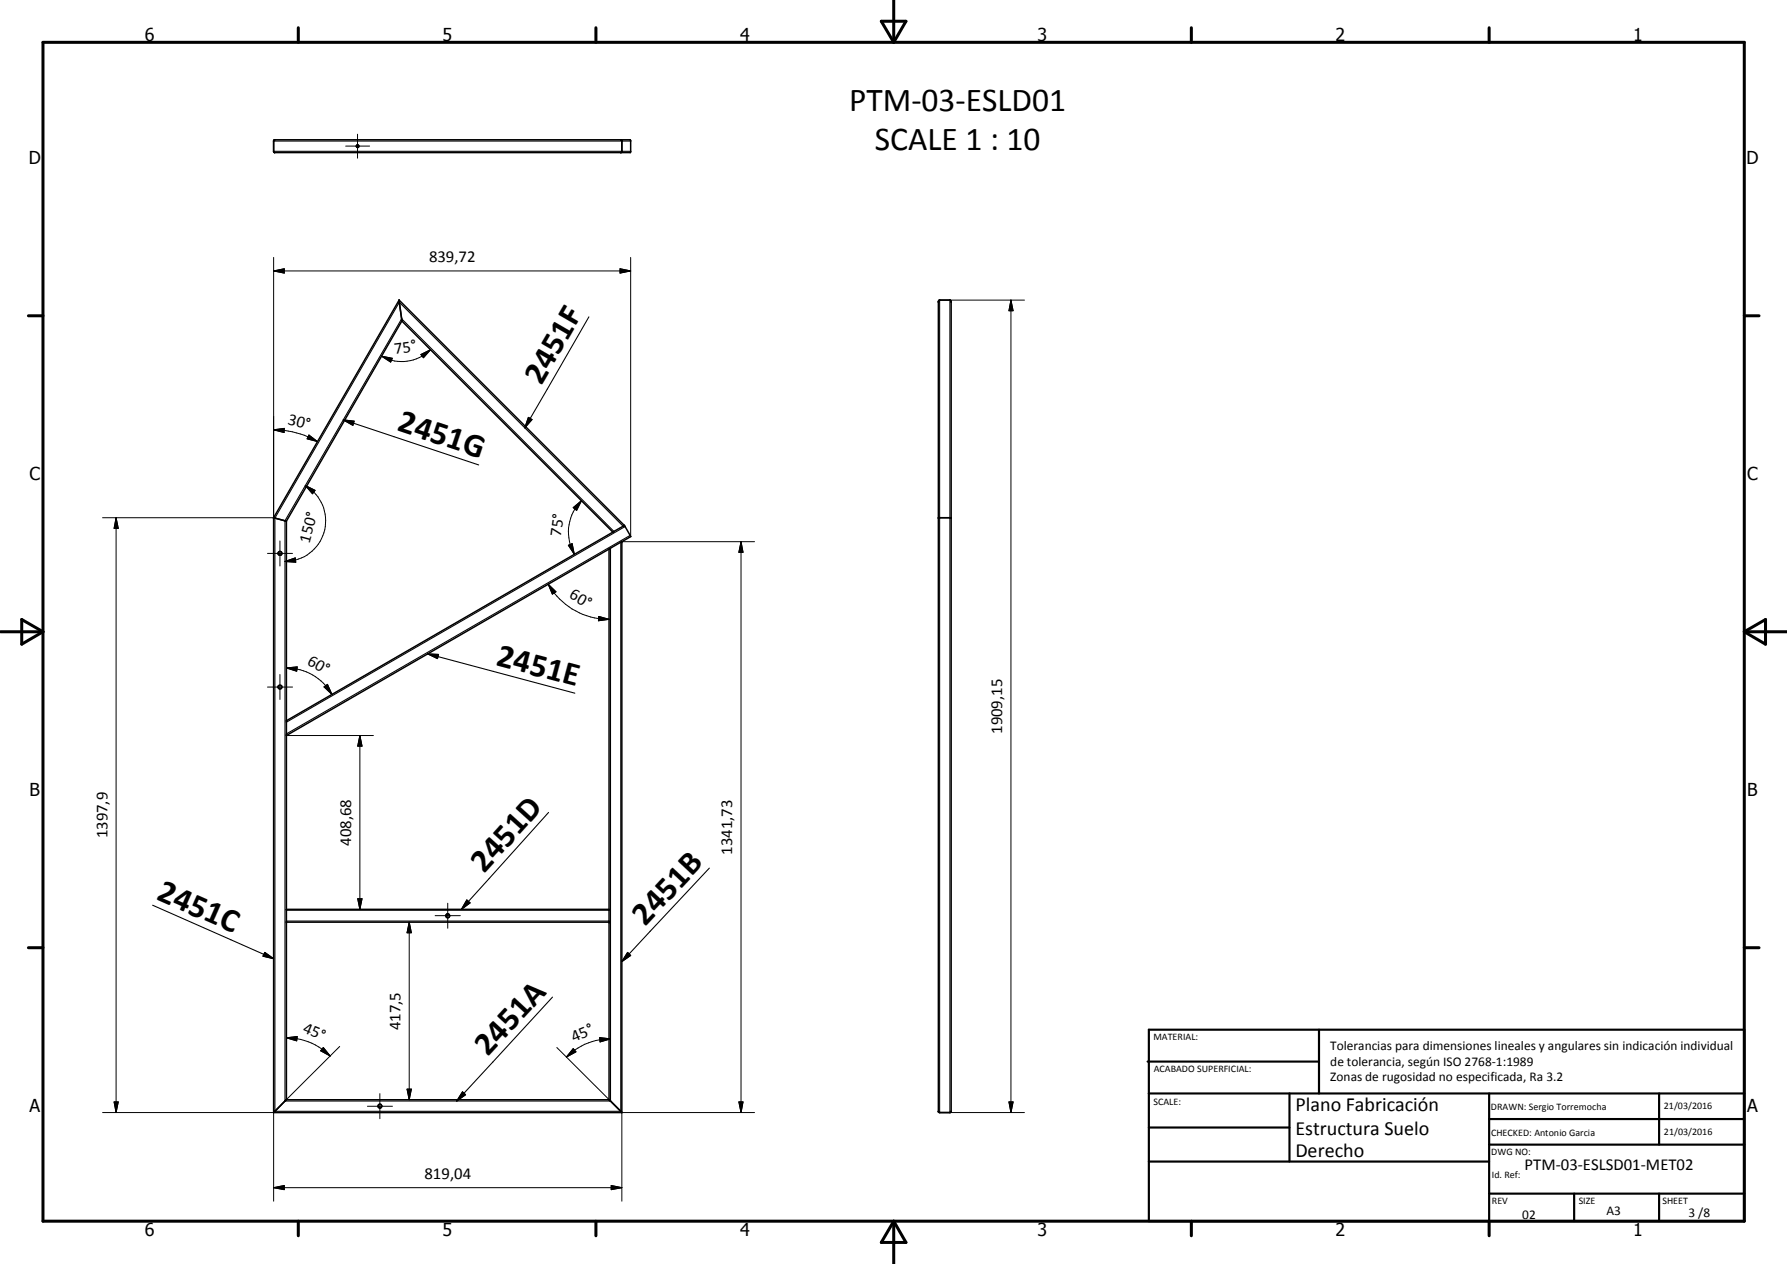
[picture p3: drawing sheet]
<svg xmlns="http://www.w3.org/2000/svg" width="420mm" height="297mm" viewBox="0 0 420 297" stroke-linecap="round" stroke-linejoin="round" font-family="sans-serif">
<g fill="none" stroke="#000" stroke-width=".35">
<path d="M64.4 33l.2-.1h83.6l.1 2.8-.1 .2h-83.7l-.2-.3zM83.9 34.2l.3-.1a.31 .31 0 0 1 .2 .4 .31 .31 0 0 1-.5 .1 .31 .31 0 0 1 0-.4zM146 32.9l.2 .2v2.5l-.2 .3M93.8 70.5l.7 4.9M93.8 70.5l-29.5 51.2M93.8 70.5l53 53M94.5 75.4l-27.2 47.1M94.5 75.4l49.6 49.7M220.8 70.6l2.5-.1 .3 .5v190.2l-.3 .3h-2.4l-.3-.3v-190.3zM64.3 121.7v139.8h81.9v-134.2M64.3 121.7l3 .8M67.3 122.5v135.9"/>
<path d="M143.2 129v129.4M143.2 129l-75.9 43.8M144.1 125.1l-76.8 44.3M146.2 127.3l-3 1.7M146.8 123.5l-2.7 1.6M146.8 123.5h.1M146.8 123.5l1.5 2.6M148.3 126.1l-2.1 1.2M148.3 126.1h.1M220.6 121.7l3 .1M67.3 213.7h75.9M67.3 216.7h75.9"/>
<path d="M64.3 261.4h.1M64.4 261.4l2.9-3h75.9l3 3M146.2 261.4h.1"/>
<circle cx="65.8" cy="130" r=".44"/>
<circle cx="65.8" cy="161.4" r=".46"/>
<circle cx="105.3" cy="215.2" r=".46"/>
<circle cx="89.3" cy="260" r=".45"/>
</g>
<g fill="none" stroke="#000" stroke-width=".25">
<path d="M64.3 33.1h84M64.3 35.6h84M138.5 74.5l-15.1 26M220.9 70.5v191M223.3 70.5v191M80.7 98.7l2.6 .3-.3 .9zM80.7 98.7l31.9 10.6M124.2 98.1l.9 .5-1.7 1.9zM144.3 124.9l-49.9-50-27.4 47.5v136.3h76.5v-129.9M146.5 123.7l-52.6-52.7-29.3 50.8v139.4h81.4v-133.8M147 123.7l-79.7 46M148.2 125.8l-80.9 46.7"/>
<path d="M100.6 153.7l2.5 .1-.2 1zM100.6 153.7l34.6 9.2M129 190.9l-20.5 22.8M35.9 212.7l28.4 12.6M67.3 213.9h75.9M67.3 216.5h75.9M109.8 211.5l.7 .7-2 1.5zM166.8 204l-20.6 22M62.3 223.8l2 1.5-2.5-.6zM129.9 234.3l-22.5 24.4M147.6 223.8l.7 .7-2.1 1.5zM108.7 256.6l.8 .7-2.1 1.4z"/>
</g>
<g fill="#000">
<circle cx="64.3" cy="121.7" r=".18"/>
<circle cx="146.2" cy="127.3" r=".18"/>
<circle cx="146.8" cy="123.5" r=".18"/>
<circle cx="67.3" cy="216.7" r=".18"/>
<circle cx="143.2" cy="216.7" r=".18"/>
</g>
<g fill="none" stroke="#000" stroke-width=".71">
<path d="M10.1 9.9h400v277.1h-400zM70.1 6.5v3.4M140.1 6.5v3.4M207.2 5h5.8l-2.9 4.9zM210.1 0v9.9M280.1 6.5v3.4M350.1 6.5v3.4M6.7 74.2h3.4M410.1 74.2h3.5M.1 148.5h10M5.1 145.6l5 2.9-5 2.9zM410.1 148.5h10"/>
<path d="M410.1 148.5l5-2.9v5.8zM6.7 222.7h3.4M410.1 222.7h3.5M70.1 287v3.4M140.1 287v3.4M210.1 287v10M210.1 287l2.9 5h-5.8zM280.1 287v3.4M350.1 287v3.4"/>
</g>
<g fill="none" stroke="#000" stroke-width=".51">
<path d="M269.8 249.5h40.3M270.1 242h140v45h-140zM270.1 257h140M303.2 257v16M310.1 242v15M350.1 257v30M390.1 257v12M270.1 265h33.1M270.1 273h80M350.1 269h60M350.1 263h60M350.1 280.5h60"/>
<path d="M370.1 280.5v6.5M390.1 280.5v6.5"/>
</g>
<g fill="none" stroke="#000" stroke-width=".24">
<path d="M81.3 34.3h5.6M84.1 31.5v5.7M64.3 63.7l2.5-.5v1zM64.3 63.7h84M64.3 60.5v61.2h-40.2M145.8 63.2l2.5 .5-2.5 .5zM148.3 60.5v65.6M223.3 70.5h17.6M237.7 70.5l.5 2.5h-1zM237.7 70.5v191M89.7 83.7l2.5 .5-.3 .9zM99 83.3l2.2-1.1-1.6 1.9z"/>
<path d="M101.2 82.2a9.6 9.6 0 0 1-5.5 2.7l-1.4 .1a8.7 8.7 0 0 1-4.6-1.3M64.3 101l2.5-.3v.9zM64.3 101a20.3 20.3 0 0 1 10.3 2.8M71.8 114.1l2.3 1.1-.6 .8zM71.8 114.1a9.6 9.6 0 0 1 4.6 10.4 9.7 9.7 0 0 1-6.9 7.1l-2.5 .4M72.6 102.2l2 1.6-2.4-.7zM134.8 119.3l1.9-1.7-1.1 2.3zM136.7 117.6a10.4 10.4 0 0 0-3 6.5v1.5a10.8 10.8 0 0 0 1.3 4.7M27.3 121.7l.5 2.5h-1zM27.3 121.7v139.8M62.9 130h5.9M65.8 127.1v5.9"/>
<path d="M67 132l2.4-.9 .1 1zM128.9 137.3l1.8 1.8-.8 .5zM128.9 137.3a16.6 16.6 0 0 0 14.3 8.2M133.6 128.1l.9-.3 .5 2.5zM146.2 127.3h31.2M174.2 127.3l.5 2.5h-1zM174.2 127.3v134.2M65.8 158.5v5.9M67.3 157l2.6-.3-.1 1zM67.3 157a12 12 0 0 1 7.5 2.5 11.7 11.7 0 0 1 3.3 3.7M140.8 144.9l2.4 .6-2.5 .4zM62.9 161.5h5.9"/>
<path d="M67.3 172.8h20.5M76.2 161.4l.8-.6 1.1 2.4zM84.6 172.8l.5 2.5h-1zM84.6 172.8v40.9M84.1 211.2h1l-.5 2.5zM96.2 216.7l.5 2.5h-1zM96.2 216.7v41.7M102.3 215.2h5.9M105.3 212.3v5.8M26.8 259h1l-.5 2.5zM67.3 243.9l2.6-.3-.1 1zM67.3 243.9a14.5 14.5 0 0 1 10.3 4.3"/>
<path d="M76 246.2l1.6 2-2.2-1.3zM79.9 245.9l-12.9 12.8M86.4 260h5.9M89.3 257v5.9M95.7 255.9h1l-.5 2.5zM130.9 246.2l12.6 12.5M134.8 246.4l.6 .8-2.2 1.2zM141 243.8l2.5 .3-2.4 .8zM143.5 244.1a14.7 14.7 0 0 0-10.3 4.3M173.7 259h1l-.5 2.5zM237.2 259h1l-.5 2.5zM24.1 261.5h40.2v20.8"/>
<path d="M64.3 279.1l2.5-.5v1zM64.3 279.1h81.9M143.7 278.6l2.5 .5-2.5 .5zM177.4 261.5h-31.2v20.8M223.3 261.5h17.6"/>
</g>
<g fill="#000">
<path d="M64.3 63.7l2.5-.5v1zM145.8 63.2l2.5 .5-2.5 .5zM237.7 70.5l.5 2.5h-1zM80.7 98.7l2.6 .3-.3 .9zM89.7 83.7l2.5 .5-.3 .9zM99 83.3l2.2-1.1-1.6 1.9zM124.2 98.1l.9 .5-1.7 1.9zM64.3 101l2.5-.3v.9zM72.6 102.2l2 1.6-2.4-.7zM71.8 114.1l2.3 1.1-.6 .8zM134.8 119.3l1.9-1.7-1.1 2.3zM27.3 121.7l.5 2.5h-1z"/>
<path d="M67 132l2.4-.9 .1 1zM128.9 137.3l1.8 1.8-.8 .5zM133.6 128.1l.9-.3 .5 2.5zM174.2 127.3l.5 2.5h-1zM67.3 157l2.6-.3-.1 1zM100.6 153.7l2.5 .1-.2 1zM140.8 144.9l2.4 .6-2.5 .4zM76.2 161.4l.8-.6 1.1 2.4zM84.6 172.8l.5 2.5h-1zM84.1 211.2h1l-.5 2.5zM96.2 216.7l.5 2.5h-1zM109.8 211.5l.7 .7-2 1.5z"/>
<path d="M62.3 223.8l2 1.5-2.5-.6zM147.6 223.8l.7 .7-2.1 1.5zM26.8 259h1l-.5 2.5zM67.3 243.9l2.6-.3-.1 1zM76 246.2l1.6 2-2.2-1.3zM95.7 255.9h1l-.5 2.5zM108.7 256.6l.8 .7-2.1 1.4zM134.8 246.4l.6 .8-2.2 1.2zM141 243.8l2.5 .3-2.4 .8zM173.7 259h1l-.5 2.5zM237.2 259h1l-.5 2.5zM64.3 279.1l2.5-.5v1z"/>
<path d="M143.7 278.6l2.5 .5-2.5 .5z"/>
</g>
<g font-size="7.9">
<text x="199.6" y="26.2">PTM-03-ESLD01</text>
<text x="205.7" y="35.1">SCALE 1 : 10</text>
<text x="127.3" y="90.6" transform="rotate(-60 127.3 90.6)">2451F</text>
<text x="93.2" y="101.1" transform="rotate(18 93.2 101.1)">2451G</text>
<text x="116.4" y="156.2" transform="rotate(15 116.4 156.2)">2451E</text>
<text x="113.8" y="205.4" transform="rotate(-48 113.8 205.4)">2451D</text>
<text x="36.6" y="211.2" transform="rotate(24 36.6 211.2)">2451C</text>
<text x="151.7" y="217.8" transform="rotate(-47 151.7 217.8)">2451B</text>
<text x="114.7" y="248.5" transform="rotate(-47 114.7 248.5)">2451A</text>
</g>
<g font-size="4.7">
<text x="304.6" y="261.2">Plano Fabricación</text>
<text x="304.6" y="266.6">Estructura Suelo</text>
<text x="304.6" y="272">Derecho</text>
</g>
<g font-size="4.2">
<text x="34" y="9.6">6</text>
<text x="104" y="9.6">5</text>
<text x="174" y="9.6">4</text>
<text x="244" y="9.6">3</text>
<text x="314" y="9.6">2</text>
<text x="384" y="9.6">1</text>
<text x="6.8" y="38.7">D</text>
<text x="410.6" y="38.7">D</text>
<text x="7" y="112.9">C</text>
<text x="410.8" y="112.9">C</text>
<text x="7" y="187.1">B</text>
<text x="410.8" y="187.1">B</text>
<text x="7" y="261.4">A</text>
<text x="410.8" y="261.4">A</text>
<text x="34" y="290.4">6</text>
<text x="104" y="290.4">5</text>
<text x="174" y="290.4">4</text>
<text x="244" y="290.4">3</text>
<text x="314" y="290.4">2</text>
<text x="384" y="290.4">1</text>
</g>
<g font-size="3.9">
<text x="100.9" y="61.6">839,72</text>
<text x="92.8" y="83.1" transform="rotate(-7 92.8 83.1)">75°</text>
<text x="67.5" y="99.5" transform="rotate(15 67.5 99.5)">30°</text>
<text x="72.8" y="127.8" transform="rotate(-75 72.8 127.8)">150°</text>
<text x="131.9" y="126.2" transform="rotate(-82 131.9 126.2)">75°</text>
<text x="133.6" y="140.4" transform="rotate(30 133.6 140.4)">60°</text>
<text x="72" y="156" transform="rotate(30 72 156)">60°</text>
<text x="235.7" y="172.5" transform="rotate(-90 235.7 172.5)">1909,15</text>
<text x="25.3" y="197" transform="rotate(-90 25.3 197)">1397,9</text>
<text x="82.5" y="198.8" transform="rotate(-90 82.5 198.8)">408,68</text>
<text x="172.2" y="200.8" transform="rotate(-90 172.2 200.8)">1341,73</text>
<text x="71.1" y="242.6" transform="rotate(22 71.1 242.6)">45°</text>
<text x="94.1" y="242.1" transform="rotate(-90 94.1 242.1)">417,5</text>
<text x="134.9" y="244.8" transform="rotate(-22 134.9 244.8)">45°</text>
<text x="358.5" y="275">PTM-03-ESLSD01-MET02</text>
<text x="99.8" y="277">819,04</text>
</g>
<g font-size="3.1">
<text x="312.7" y="246.8">Tolerancias para dimensiones lineales y angulares sin indicación individual</text>
<text x="312.7" y="250.4">de tolerancia, según ISO 2768-1:1989</text>
<text x="312.7" y="254">Zonas de rugosidad no especificada, Ra 3.2</text>
<text x="357.9" y="286.4">02</text>
<text x="377.7" y="285.6">A3</text>
<text x="397" y="285.9">3 /8</text>
</g>
<g font-size="2.4">
<text x="271.2" y="244.4">MATERIAL:</text>
<text x="271.3" y="252">ACABADO SUPERFICIAL:</text>
<text x="271.2" y="259.7">SCALE:</text>
<text x="350.6" y="260.8">DRAWN: Sergio Torremocha</text>
<text x="391.2" y="260.6">21/03/2016</text>
<text x="350.6" y="267">CHECKED: Antonio Garcia</text>
<text x="391.2" y="266.7">21/03/2016</text>
<text x="350.6" y="271.4">DWG NO:</text>
<text x="350.8" y="276.9">Id. Ref:</text>
<text x="350.8" y="282.8">REV</text>
<text x="371.2" y="282.9">SIZE</text>
<text x="390.9" y="282.9">SHEET</text>
</g>
</svg>
